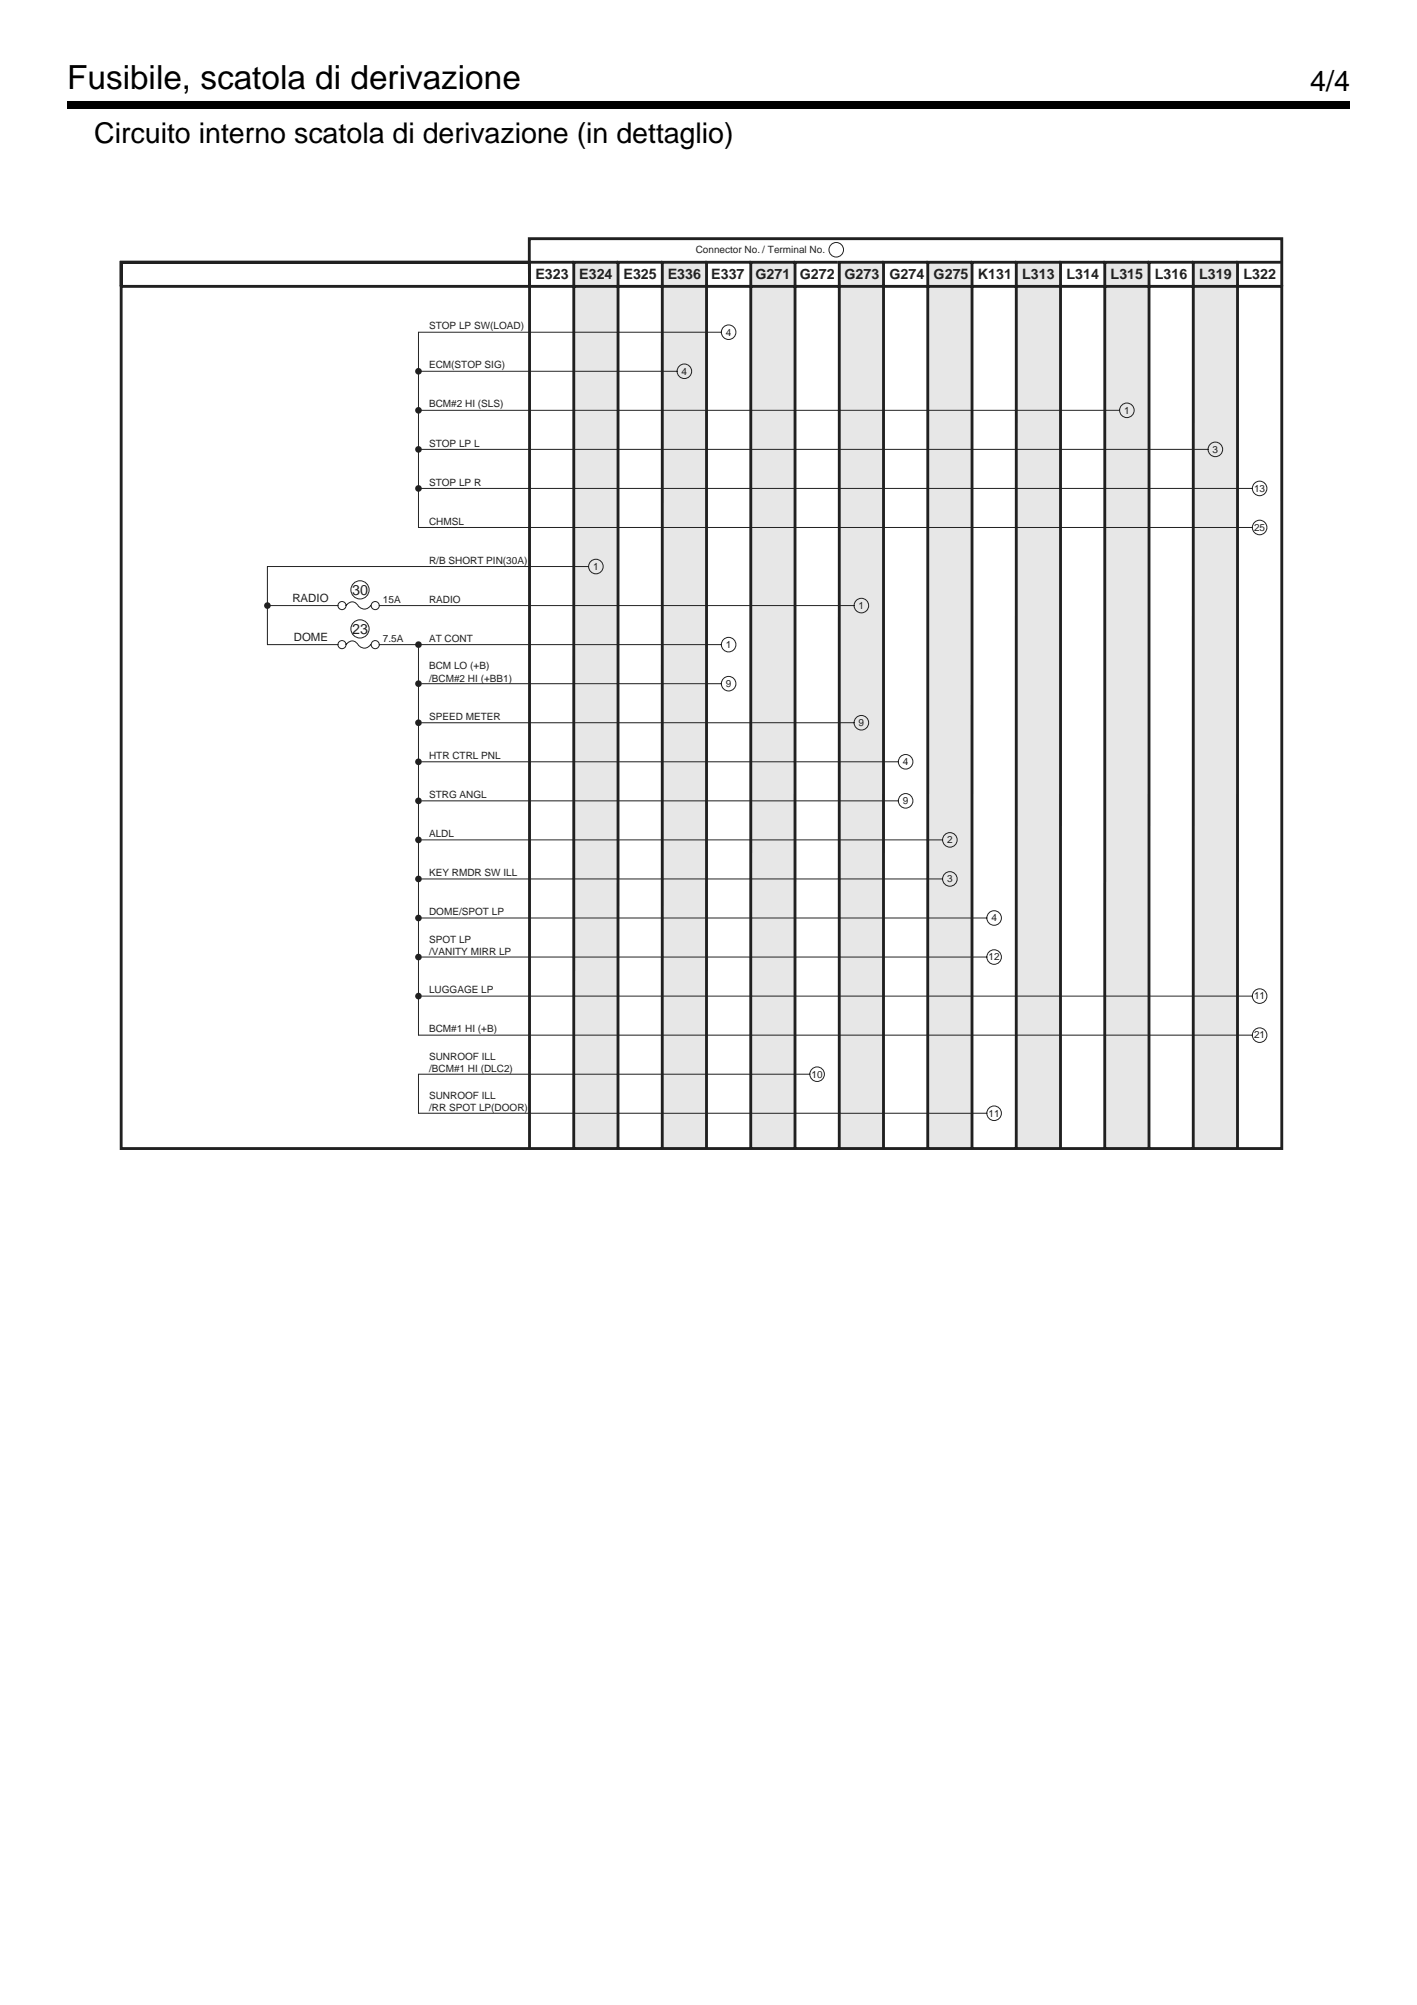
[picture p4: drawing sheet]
<svg xmlns="http://www.w3.org/2000/svg" width="210mm" height="297mm" viewBox="0 0 210 297" stroke-linecap="round" stroke-linejoin="round" font-family="sans-serif">
<path d="M9.9 15h190.1v1.1h-190.1z" fill="#000"/>
<path d="M9.9 35h190.2v260.4h-190.2z" fill="#fff"/>
<g fill="#e6e7e9">
<path d="M85 38.9h6.6l-.1 131.3h-6.5z"/>
<path d="M98.1 38.9h6.6v131.3h-6.6z"/>
<path d="M111.2 38.9h6.6v131.3h-6.6z"/>
<path d="M124.3 38.9h6.6v131.3h-6.6z"/>
<path d="M137.4 38.9h6.6v131.3h-6.6z"/>
<path d="M150.5 38.9h6.6v131.3h-6.6z"/>
<path d="M163.7 38.9h6.5v131.3h-6.6z"/>
<path d="M176.8 38.9h6.5v131.3h-6.5z"/>
</g>
<g fill="none" stroke="#231f20" stroke-width=".42">
<path d="M85 38.9h-6.6v131.3M91.6 38.9h-6.6v131.3M98.1 38.9h-6.5l-.1 131.3M104.7 38.9h-6.6v131.3M111.2 38.9h-6.5v131.3M117.8 38.9h-6.6v131.3M124.1 38.9h-6.3v131.3M130.9 38.9h-6.6v131.3M137.4 38.9h-6.5v131.3M144 38.9h-6.6v131.3M150.5 38.9h-6.5v131.3M157.1 38.9h-6.6v131.3"/>
<path d="M163.7 38.9h-6.6v131.3M170.2 38.9h-6.5l-.1 131.3M176.8 38.9h-6.6v131.3M183.3 38.9h-6.5v131.3M189.9 38.9h-6.6v131.3M17.9 42.4h172v127.8h-171.9zM78.4 42.4v-3.5h-60.5v3.5v-3.5h60.5v-3.5h111.5v7"/>
</g>
<g fill="none" stroke="#231f20" stroke-width=".15">
<path d="M62 49.2h44.9M62 55h38.3M62 60.8h103.8M62 66.6h117M62 72.4h123.5M62 78.1h123.5M39.6 89.7h10.5M51.3 89.7a1.12 1.12 0 0 1 1.4-.4l.5 .6a1.11 1.11 0 0 0 1.7-.2M51.3 95.5a1.12 1.12 0 0 1 1.4-.4l.5 .6a1.11 1.11 0 0 0 1.7-.2M56.2 89.7h70.3M56.2 95.5h50.7M87.2 83.9h-47.6v11.6h10.5"/>
<path d="M62.5 101.3h44.4M62.5 107.1h64M62.5 112.9h70.6M62.5 118.6h70.6M62.5 124.4h77.1M62.5 130.2h77.1M62.5 136h83.7M62 159.1h58M62 153.4h123.5M62.5 141.8h83.7M62.5 147.6h123M62 164.9h84.2"/>
<circle cx="123.9" cy="37" r="1.08"/>
<circle cx="101.4" cy="55" r="1.08"/>
<circle cx="107.9" cy="49.2" r="1.08"/>
<circle cx="166.9" cy="60.8" r="1.08"/>
<circle cx="180" cy="66.6" r="1.08"/>
<circle cx="186.6" cy="72.4" r="1.08"/>
<circle cx="186.6" cy="78.1" r="1.08"/>
<circle cx="50.7" cy="89.7" r=".6"/>
<circle cx="50.7" cy="95.5" r=".6"/>
<circle cx="55.6" cy="89.7" r=".6"/>
<circle cx="55.6" cy="95.5" r=".6"/>
<circle cx="88.3" cy="83.9" r="1.08"/>
<circle cx="107.9" cy="95.5" r="1.08"/>
<circle cx="127.6" cy="89.7" r="1.08"/>
<circle cx="107.9" cy="101.3" r="1.08"/>
<circle cx="127.6" cy="107.1" r="1.08"/>
<circle cx="134.2" cy="118.6" r="1.08"/>
<circle cx="134.2" cy="112.9" r="1.08"/>
<circle cx="140.7" cy="124.4" r="1.08"/>
<circle cx="140.7" cy="130.2" r="1.08"/>
<circle cx="147.3" cy="136" r="1.08"/>
<circle cx="121" cy="159.1" r="1.08"/>
<circle cx="147.3" cy="141.8" r="1.08"/>
<circle cx="186.6" cy="153.4" r="1.08"/>
<circle cx="186.6" cy="147.6" r="1.08"/>
<circle cx="147.3" cy="164.9" r="1.08"/>
</g>
<circle cx="62" cy="55" r=".49" fill="#231f20"/>
<path d="M62 49.2v28.9" fill="none" stroke="#231f20" stroke-width=".15"/>
<g fill="#231f20">
<circle cx="62" cy="60.8" r=".49"/>
<circle cx="62" cy="72.4" r=".49"/>
<circle cx="62" cy="95.5" r=".49"/>
<circle cx="62" cy="101.3" r=".49"/>
<circle cx="62" cy="107.1" r=".49"/>
<circle cx="62" cy="112.9" r=".49"/>
<circle cx="62" cy="118.6" r=".49"/>
<circle cx="62" cy="124.4" r=".49"/>
<circle cx="62" cy="130.2" r=".49"/>
<circle cx="62" cy="136" r=".49"/>
<circle cx="62" cy="141.8" r=".49"/>
<circle cx="62" cy="147.6" r=".49"/>
<circle cx="39.6" cy="89.7" r=".49"/>
<circle cx="62" cy="66.6" r=".49"/>
</g>
<g fill="none" stroke="#231f20" stroke-width=".15">
<path d="M62 96v57.4M62 159.1v5.8"/>
<circle cx="53.3" cy="93.2" r="1.35"/>
<circle cx="53.3" cy="87.4" r="1.35"/>
</g>
<text font-size="4.9" x="9.9" y="13.2">Fusibile, scatola di derivazione</text>
<g font-size="4.2">
<text x="194.1" y="13.4">4/4</text>
<text x="13.9" y="21.2">Circuito interno scatola di derivazione (in dettaglio)</text>
</g>
<g font-size="2.1" fill="#231f20">
<text x="79.3" y="41.3">E323</text>
<text x="85.8" y="41.3">E324</text>
<text x="92.4" y="41.3">E325</text>
<text x="98.9" y="41.3">E336</text>
<text x="105.4" y="41.3">E337</text>
<text x="111.9" y="41.3">G271</text>
<text x="118.5" y="41.3">G272</text>
<text x="125.1" y="41.3">G273</text>
<text x="131.7" y="41.3">G274 G275 K131</text>
<text x="151.4" y="41.3">L313</text>
<text x="158" y="41.3">L314</text>
<text x="164.5" y="41.3">L315</text>
<text x="171.1" y="41.3">L316</text>
<text x="177.6" y="41.3">L319</text>
<text x="184.2" y="41.3">L322</text>
<text x="52.2" y="88.1">30</text>
<text x="52.2" y="93.9">23</text>
</g>
<g font-size="1.7" fill="#231f20">
<text x="43.3" y="89.2">RADIO</text>
<text x="43.5" y="95">DOME</text>
</g>
<g font-size="1.5" fill="#231f20">
<text x="103.1" y="37.4">Connector No. / Terminal No.</text>
<text x="63.6" y="48.8">STOP LP SW(LOAD)</text>
<text x="107.5" y="49.7">4</text>
<text x="63.6" y="54.6">ECM(STOP SIG)</text>
<text x="101" y="55.5">4</text>
<text x="63.6" y="60.4">BCM#2 HI (SLS)</text>
<text x="166.5" y="61.3">1</text>
<text x="63.6" y="66.1">STOP LP L</text>
<text x="63.6" y="71.9">STOP LP R</text>
<text x="179.6" y="67.1">3</text>
<text x="63.6" y="77.7">CHMSL</text>
<text x="185.8" y="72.9">13</text>
<text x="63.6" y="83.5">R/B SHORT PIN(30A)</text>
<text x="185.8" y="78.6">25</text>
<text x="56.7" y="89.3">15A</text>
<text x="63.6" y="89.3">RADIO</text>
<text x="87.9" y="84.4">1</text>
<text x="56.7" y="95.1">7.5A</text>
<text x="63.6" y="95.1">AT CONT</text>
<text x="127.2" y="90.2">1</text>
<text x="63.6" y="99.2">BCM LO (+B)</text>
<text x="63.6" y="101">/BCM#2 HI (+BB1)</text>
<text x="107.5" y="96">1</text>
<text x="107.5" y="101.8">9</text>
<text x="63.6" y="106.6">SPEED METER</text>
<text x="127.2" y="107.6">9</text>
<text x="63.6" y="112.4">HTR CTRL PNL</text>
<text x="133.7" y="113.4">4</text>
<text x="63.6" y="118.2">STRG ANGL</text>
<text x="133.7" y="119.1">9</text>
<text x="63.6" y="124">ALDL</text>
<text x="140.3" y="124.9">2</text>
<text x="63.6" y="129.8">KEY RMDR SW ILL</text>
<text x="140.3" y="130.7">3</text>
<text x="63.6" y="135.6">DOME/SPOT LP</text>
<text x="146.9" y="136.5">4</text>
<text x="63.6" y="139.7">SPOT LP</text>
<text x="63.6" y="141.5">/VANITY MIRR LP</text>
<text x="146.4" y="142.3">12</text>
<text x="63.6" y="147.1">LUGGAGE LP</text>
<text x="185.8" y="148.1">11</text>
<text x="63.6" y="152.9">BCM#1 HI (+B)</text>
<text x="185.8" y="153.9">21</text>
<text x="63.6" y="157">SUNROOF ILL</text>
<text x="63.6" y="158.9">/BCM#1 HI (DLC2)</text>
<text x="120.2" y="159.6">10</text>
<text x="63.6" y="162.8">SUNROOF ILL</text>
<text x="63.6" y="164.6">/RR SPOT LP(DOOR)</text>
<text x="146.4" y="165.4">11</text>
</g>
</svg>
